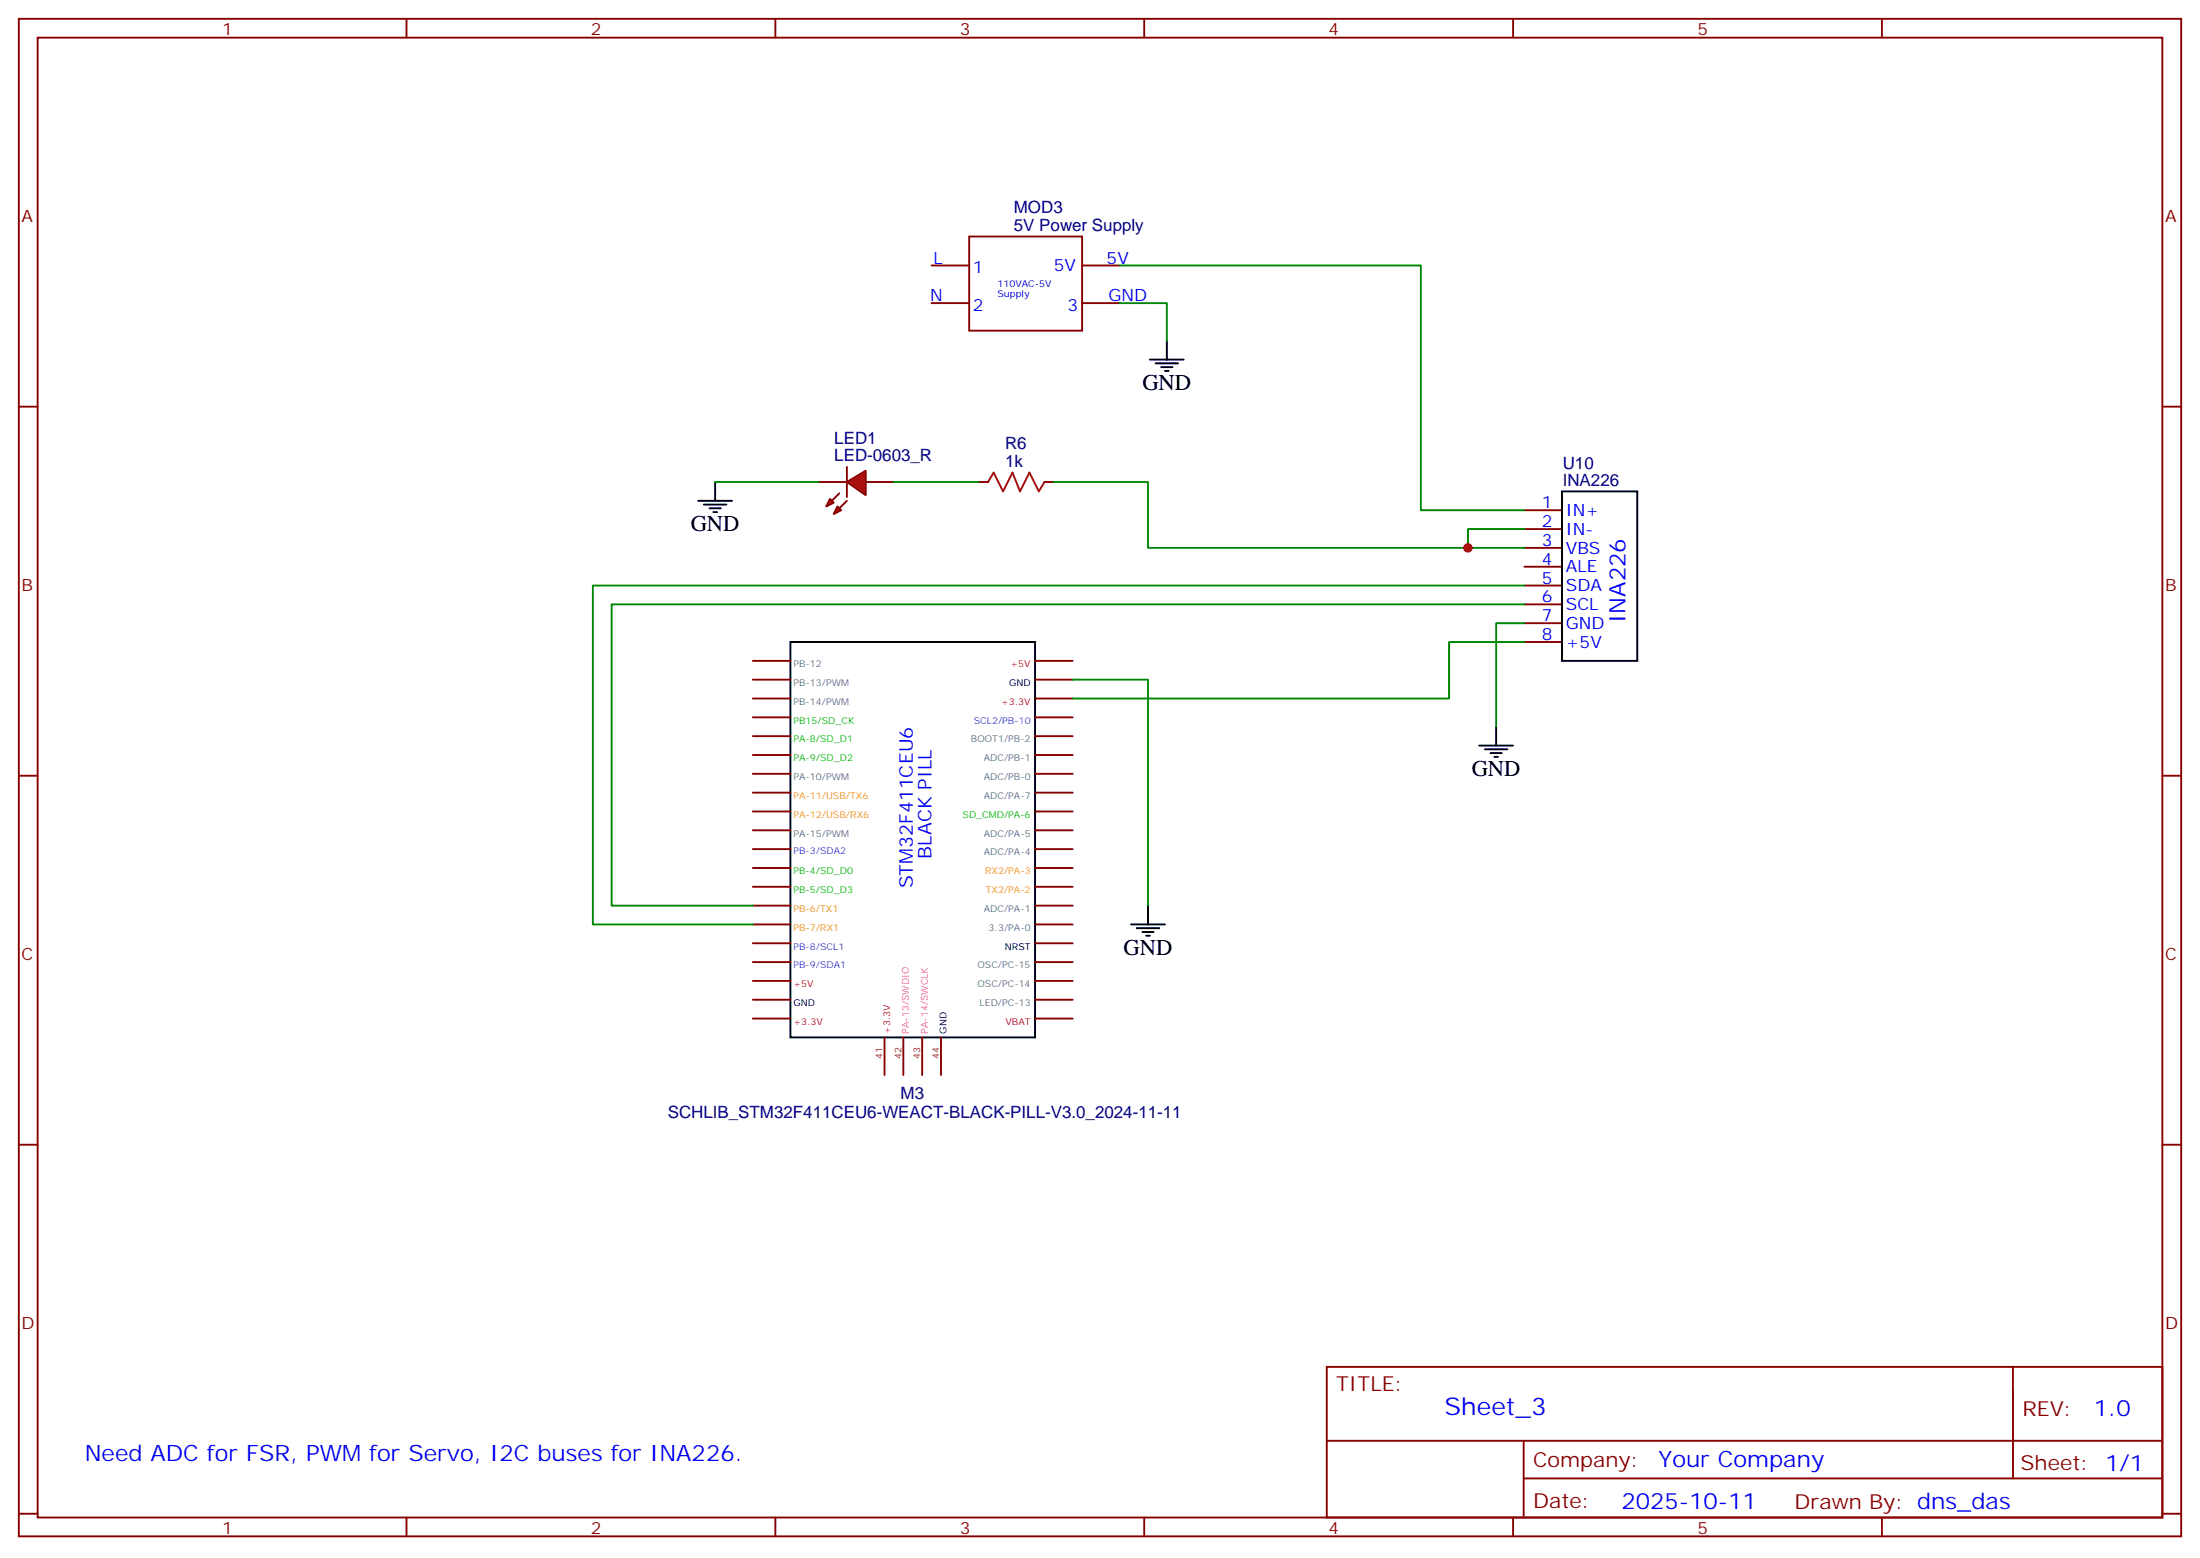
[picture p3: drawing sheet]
<svg xmlns="http://www.w3.org/2000/svg" width="412mm" height="292mm" viewBox="0 0 412 292" stroke-linecap="round" stroke-linejoin="round" font-family="sans-serif">
<g fill="none" stroke="#870000" stroke-width=".35">
<path d="M3.5 3.5h405.4v284.4h-405.4zM7.1 7.1h398.2v277.2h-398.2zM76.2 3.5v3.6M145.3 3.5v3.6M214.5 3.5v3.6M283.6 3.5v3.6M352.8 3.5v3.6M174.6 49.7h7.1M174.6 56.8h7.1M181.7 44.3h21.1v17.7h-21.1zM202.8 49.7h7.1M202.8 56.8h7.1"/>
<path d="M3.5 76.2h3.6M405.3 76.2h3.6M183.4 90.3h1.8M195.8 90.3h1.8M285.8 95.6h7M285.8 99.1h7M285.8 102.7h7M285.8 106.2h7M285.8 109.7h7M285.8 113.2h7M285.8 116.8h7M141.1 137.9h7.1"/>
<path d="M141.1 134.4h7.1M141.1 130.9h7.1M141.1 127.4h7.1M141.1 123.8h7.1M194 137.9h7.1M194 134.4h7.1M194 130.9h7.1M194 127.4h7.1M194 123.8h7.1M285.8 120.3h7M3.5 145.3h3.6M141.1 159.1h7.1"/>
<path d="M141.1 155.6h7.1M141.1 152h7.1M141.1 148.5h7.1M141.1 145h7.1M141.1 141.5h7.1M194 159.1h7.1M194 155.6h7.1M194 152h7.1M194 148.5h7.1M194 145h7.1M194 141.5h7.1M405.3 145.3h3.6"/>
<path d="M141.1 176.7h7.1M141.1 173.2h7.1M141.1 169.7h7.1M141.1 166.2h7.1M141.1 162.6h7.1M194 176.7h7.1M194 173.2h7.1M194 169.7h7.1M194 166.2h7.1M194 162.6h7.1M141.1 190.9h7.1M141.1 187.3h7.1"/>
<path d="M141.1 183.8h7.1M141.1 180.3h7.1M165.8 194.4v7M169.3 194.4v7M172.9 194.4v7M176.4 194.4v7M194 190.9h7.1M194 187.3h7.1M194 183.8h7.1M194 180.3h7.1M3.5 214.5h3.6M405.3 214.5h3.6"/>
<path d="M248.7 256.1h156.6v28.2h-156.6zM377.3 256.1v20.9M248.7 270h156.5M285.6 277h119.6M285.6 270v14.1M3.5 283.6h3.6M76.2 284.3v3.6M145.3 284.3v3.6M214.5 284.3v3.6M283.6 284.3v3.6M352.8 284.3v3.6M405.3 283.6h3.6"/>
</g>
<path d="M292.8 92.1h14.1v31.7h-14.1zM148.2 120.3h45.8v74.1h-45.8z" fill="none" stroke="#000" stroke-width=".35"/>
<path d="M185.2 90.3l1.1-1.8 1.7 3.6 1.8-3.6 1.4 3.6 1.8-3.6 1.7 3.6 1.1-1.8" fill="none" stroke="#a10000" stroke-width=".35"/>
<g fill="#f00" stroke="#870000" stroke-width=".35">
<path d="M158.7 90.3l3.6-2.1v4.6z"/>
<path d="M158.7 87.5v5.6z"/>
</g>
<g fill="#870000" stroke="#870000" stroke-width=".35">
<path d="M158.7 93.8l-1.4 1.4z"/>
<path d="M157.3 92.4l-1.4 1.4z"/>
</g>
<g fill="#f00" stroke="#870000" stroke-width=".35">
<path d="M157 94.9l.7 .7-1.4 .7z"/>
<path d="M155.6 93.5l.7 .7-1.4 .7z"/>
</g>
<path d="M153.5 90.3h5.2M162.3 90.3h5.3" fill="none" stroke="#870000" stroke-width=".35"/>
<path d="M209.9 56.8h8.8v7.1M209.9 49.7h56.4v45.9h19.5M134.1 90.3h19.4M167.6 90.3h15.8M197.6 90.3h17.6v12.4h60M285.8 99.1h-10.6v3.6h10.6M285.8 116.8h-5.3v19.4M285.8 113.2h-171.1v56.5h26.4M285.8 109.7h-174.7v63.5h30M201.1 127.4h14.1v42.3M285.8 120.3h-14.2v10.6h-70.5" fill="none" stroke="#008700" stroke-width=".35"/>
<g fill="none" stroke="#000" stroke-width=".35">
<path d="M215.5 67.4h6.4M216.6 68.1h4.2M217.7 68.8h2.1M218.4 69.5h.7M218.7 63.9v3.5M130.9 93.8h6.3M131.9 94.5h4.3M133 95.2h2.1M133.7 96h.7M134.1 90.3v3.5M277.3 139.7h6.3M280.5 136.2v3.5"/>
<path d="M278.3 140.4h4.3M279.4 141.1h2.1M280.1 141.8h.7M212 173.2h6.4M213.1 173.9h4.2M214.1 174.6h2.2M214.8 175.3h.7M215.2 169.7v3.5"/>
</g>
<circle cx="275.2" cy="102.7" r=".88" fill="#c00"/>
<text font-size="4.6" fill="#00f" x="270.8" y="265.1">Sheet_3</text>
<g font-size="4.2">
<text x="214.1" y="73">GND</text>
<text x="129.5" y="99.5">GND</text>
<text x="275.9" y="145.3">GND</text>
<text x="210.6" y="178.9">GND</text>
</g>
<g font-size="4.2" fill="#00f">
<text x="304.7" y="116.8" transform="rotate(-90 304.7 116.8)">INA226</text>
<text x="392.5" y="265.4">1.0</text>
<text x="15.9" y="273.8">Need ADC for FSR, PWM for Servo, I2C buses for INA226.</text>
<text x="310.9" y="274.9">Your Company</text>
<text x="304" y="282.7">2025-10-11</text>
</g>
<g font-size="3.9" fill="#800">
<text x="250.5" y="260.7">TITLE:</text>
<text x="379.1" y="265.4">REV:</text>
<text x="287.4" y="274.9">Company:</text>
<text x="378.7" y="275.5">Sheet: 1/1</text>
<text x="287.4" y="282.6">Date:</text>
<text x="336.4" y="282.7">Drawn By: dns_das</text>
</g>
<g font-size="3.5" fill="#00f">
<text x="174.6" y="160.9" transform="rotate(-90 174.6 160.9)">BLACK PILL</text>
<text x="171.1" y="166.5" transform="rotate(-90 171.1 166.5)">STM32F411CEU6</text>
</g>
<g font-size="3.2" fill="#800">
<text x="41.6" y="6.5">1</text>
<text x="110.8" y="6.5">2</text>
<text x="179.9" y="6.5">3</text>
<text x="249.1" y="6.5">4</text>
<text x="318.2" y="6.5">5</text>
<text x="4.1" y="41.6">A</text>
<text x="405.9" y="41.6">A</text>
<text x="4.1" y="110.8">B</text>
<text x="405.9" y="110.8">B</text>
<text x="4.1" y="179.9">C</text>
<text x="405.9" y="179.9">C</text>
<text x="4.1" y="249.1">D</text>
<text x="405.9" y="249.1">D</text>
<text x="41.6" y="287.3">1</text>
<text x="110.8" y="287.3">2</text>
<text x="179.9" y="287.3">3</text>
<text x="249.1" y="287.3">4</text>
<text x="318.2" y="287.3">5</text>
</g>
<g font-size="3.2" fill="#000080">
<text x="190.1" y="40">MOD3</text>
<text x="190.1" y="43.3">5V Power Supply</text>
<text x="156.4" y="83.1">LED1</text>
<text x="156.4" y="86.4">LED-0603_R</text>
<text x="188.4" y="87.5">1k</text>
<text x="188.4" y="84.2">R6</text>
<text x="292.9" y="87.8">U10</text>
<text x="292.9" y="91">INA226</text>
<text x="125.2" y="209.5">SCHLIB_STM32F411CEU6-WEACT-BLACK-PILL-V3.0_2024-11-11</text>
<text x="168.8" y="205.9">M3</text>
</g>
<g font-size="3.2" fill="#00f">
<text x="175" y="49.4">L</text>
<text x="182.4" y="51.2">1</text>
<text x="197.6" y="50.8">5V</text>
<text x="207.4" y="49.4">5V</text>
<text x="174.4" y="56.4">N</text>
<text x="182.4" y="58.2">2</text>
<text x="200.1" y="58.2">3</text>
<text x="207.8" y="56.4">GND</text>
<text x="289" y="95.2">1</text>
<text x="289" y="98.8">2</text>
<text x="293.5" y="96.7">IN+</text>
<text x="293.5" y="100.2">IN-</text>
<text x="289" y="102.3">3</text>
<text x="289" y="105.8">4</text>
<text x="293.5" y="103.7">VBS</text>
<text x="293.5" y="107.2">ALE</text>
<text x="289" y="109.4">5</text>
<text x="289" y="112.9">6</text>
<text x="293.5" y="110.8">SDA</text>
<text x="289" y="116.4">7</text>
<text x="289" y="119.9">8</text>
<text x="293.5" y="114.3">SCL</text>
<text x="293.5" y="117.8">GND</text>
<text x="293.5" y="121.4">+5V</text>
</g>
<g font-size="1.8" fill="#00f">
<text x="187" y="53.9">110VAC-5V</text>
<text x="187" y="55.6">Supply</text>
</g>
<g font-size="1.8" fill="#666">
<text x="148.7" y="125">PB-12</text>
<text x="148.7" y="128.5">PB-13/PWM</text>
<text x="148.7" y="132.1">PB-14/PWM</text>
<text x="182" y="139.1">BOOT1/PB-2</text>
<text x="184.4" y="142.6">ADC/PB-1</text>
<text x="148.7" y="146.2">PA-10/PWM</text>
<text x="184.4" y="146.2">ADC/PB-0</text>
<text x="184.4" y="149.7">ADC/PA-7</text>
<text x="148.7" y="156.8">PA-15/PWM</text>
<text x="184.4" y="160.3">ADC/PA-4</text>
<text x="184.4" y="156.8">ADC/PA-5</text>
<text x="184.4" y="170.9">ADC/PA-1</text>
<text x="185.3" y="174.4">3.3/PA-0</text>
<text x="183.2" y="185">OSC/PC-14</text>
<text x="183.2" y="181.4">OSC/PC-15</text>
<text x="183.6" y="188.5">LED/PC-13</text>
</g>
<g font-size="1.8" fill="#f00">
<text x="189.4" y="125">+5V</text>
<text x="187.7" y="132.1">+3.3V</text>
<text x="148.7" y="185">+5V</text>
<text x="148.7" y="192">+3.3V</text>
<text x="166.9" y="193.7" transform="rotate(-90 166.9 193.7)">+3.3V</text>
<text x="188.5" y="192">VBAT</text>
</g>
<g font-size="1.8">
<text x="189.2" y="128.5">GND</text>
<text x="188.4" y="177.9">NRST</text>
<text x="148.7" y="188.5">GND</text>
<text x="177.4" y="193.7" transform="rotate(-90 177.4 193.7)">GND</text>
</g>
<g font-size="1.8" fill="#0c0">
<text x="148.7" y="135.6">PB15/SD_CK</text>
<text x="148.7" y="139.1">PA-8/SD_D1</text>
<text x="148.7" y="142.6">PA-9/SD_D2</text>
<text x="180.4" y="153.2">SD_CMD/PA-6</text>
<text x="148.7" y="163.8">PB-4/SD_D0</text>
<text x="148.7" y="167.3">PB-5/SD_D3</text>
</g>
<g font-size="1.8" fill="#06f">
<text x="182.5" y="135.6">SCL2/PB-10</text>
<text x="148.7" y="160">PB-3/SDA2</text>
<text x="148.7" y="177.9">PB-8/SCL1</text>
<text x="148.7" y="181.4">PB-9/SDA1</text>
</g>
<g font-size="1.8" fill="#f90">
<text x="148.7" y="149.7">PA-11/USB/TX6</text>
<text x="148.7" y="153.2">PA-12/USB/RX6</text>
<text x="184.7" y="163.8">RX2/PA-3</text>
<text x="184.8" y="167.3">TX2/PA-2</text>
<text x="148.7" y="170.9">PB-6/TX1</text>
<text x="148.7" y="174.4">PB-7/RX1</text>
</g>
<g font-size="1.8" fill="#f0f">
<text x="170.4" y="193.7" transform="rotate(-90 170.4 193.7)">PA-13/SWDIO</text>
<text x="173.9" y="193.7" transform="rotate(-90 173.9 193.7)">PA-14/SWCLK</text>
</g>
<g font-size="1.8" fill="#930">
<text x="165.5" y="198.4" transform="rotate(-90 165.5 198.4)">41</text>
<text x="169" y="198.4" transform="rotate(-90 169 198.4)">42</text>
<text x="172.5" y="198.4" transform="rotate(-90 172.5 198.4)">43</text>
<text x="176" y="198.4" transform="rotate(-90 176 198.4)">44</text>
</g>
</svg>
